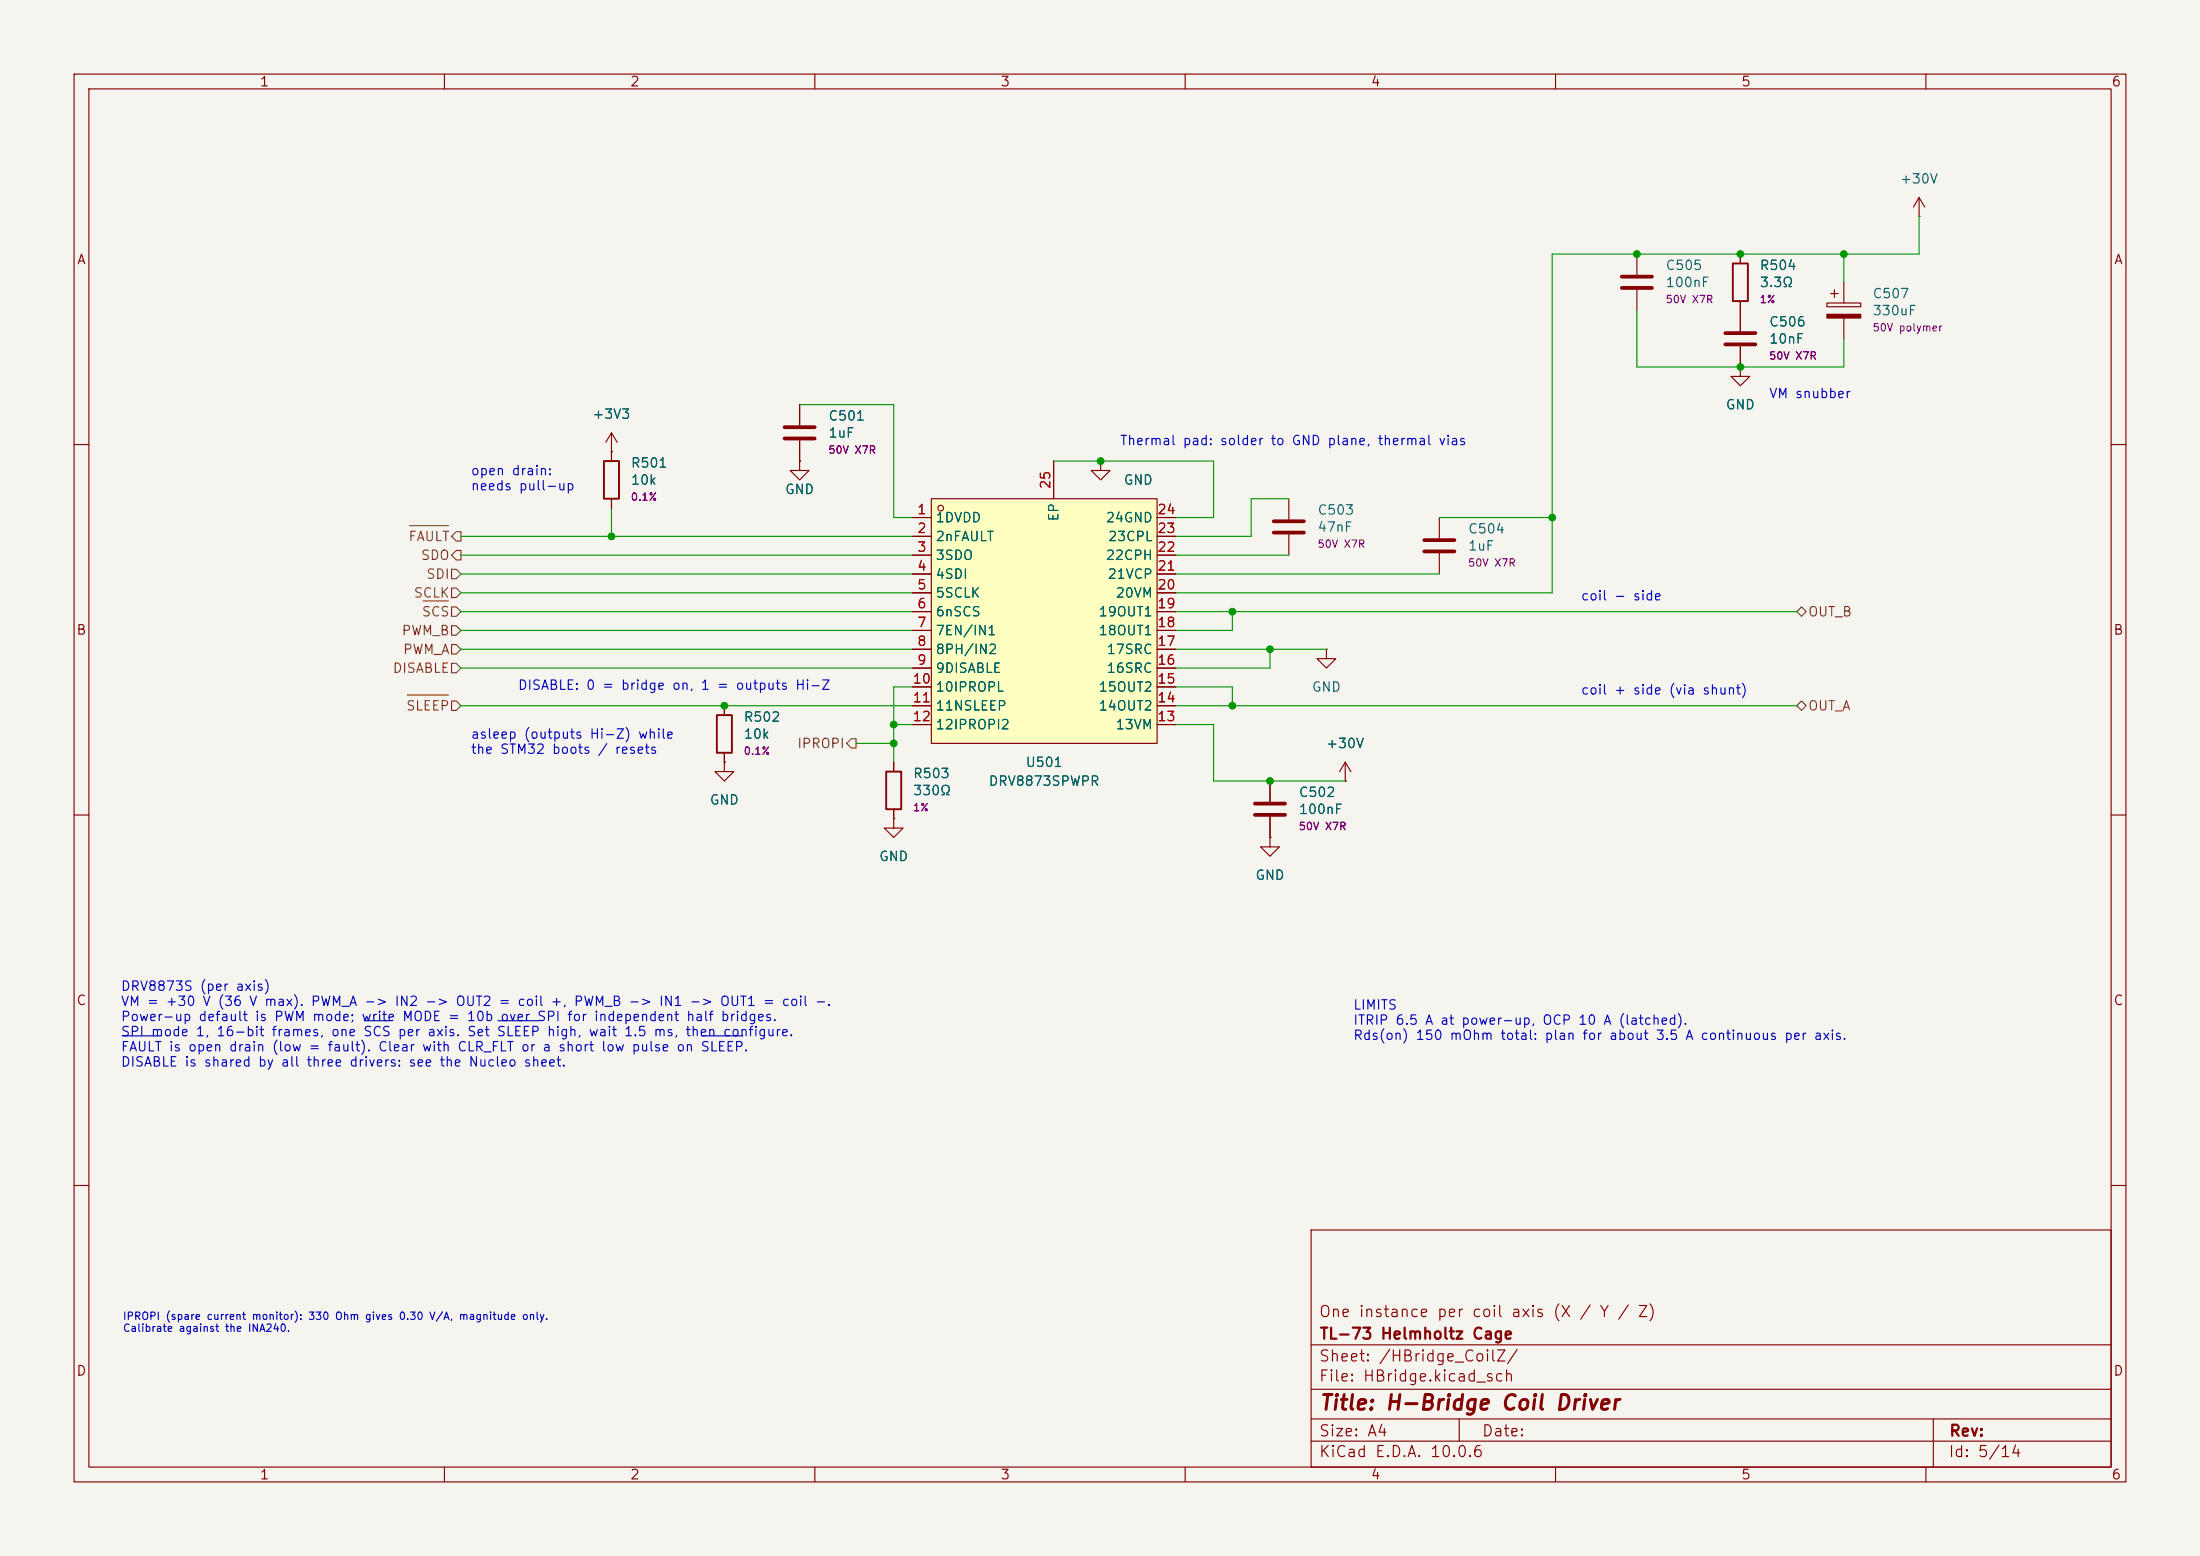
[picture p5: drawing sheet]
<svg xmlns="http://www.w3.org/2000/svg" width="297mm" height="210mm" viewBox="0 0 297 210" stroke-linecap="round" stroke-linejoin="round" font-family="sans-serif">
<path d="M0 0h297v210h-297z" fill="#f5f4ef" stroke="#f5f4ef" stroke-width=".14"/>
<g fill="none" stroke="#840000" stroke-width=".15">
<path d="M10 10h277v190h-277zM12 12h273v186h-273zM60 10v2M110 10v2M160 10v2M210 10v2M260 10v2M10 60h2M285 60h2M10 110h2M120.6 110.5v1.3h1.3l-1.3 1.2-1.2-1.2h1.2M120.6 110.5h.1"/>
<path d="M181.6 105.4h.1M181.6 102.9l-.8 1.2M181.6 102.9l.8 1.2M181.6 102.9v2.5M285 110h2M10 160h2M177 166h108v32h-108zM285 160h2M60 198v2M110 198v2M160 198v2M177 194.5h108"/>
<path d="M177 191.5h108M177 187.5h108M177 181.5h108M197 191.5v3M210 198v2M260 198v2M261 191.5v6.5"/>
</g>
<path d="M125.7 67.3h30.5v33h-30.5z" fill="#ffffc2"/>
<g fill="none" stroke="#840000" stroke-width=".15">
<path d="M221 34.3v2.8M221 39.1v2.8M234.9 34.3v1.3M247.1 39.6h1.1M247.6 39.1v1M248.9 38.1v2.8M259.1 29.2h.1M259.1 26.7l-.8 1.2M259.1 26.7l.7 1.2M259.1 26.7v2.5M82.5 58.4v3.8M82.5 58.4l-.7 1.3"/>
<path d="M82.5 58.4l.8 1.3M107.9 54.6v2.8M107.9 59.4v2.8M234.9 49.5v1.3h1.3l-1.3 1.3-1.2-1.3h1.2M234.9 49.5h.1M234.9 40.6v4.1M234.9 46.7v2.8M246.6 40.9h4.6v.5h-4.6zM248.9 42.9v2.8M82.5 61h.1M82.5 67.3v1.3M107.9 62.2v1.3h1.3l-1.3 1.3-1.2-1.3h1.2"/>
<path d="M107.9 62.2h.1M123.2 69.9h2.5M123.2 72.4h2.5M123.2 74.9h2.5M123.2 77.5h2.5M125.7 67.3h30.5v33h-30.5zM142.2 62.2v5.1M148.6 62.2v1.3h1.3l-1.3 1.3-1.3-1.3h1.3M148.6 62.2h.1M156.2 69.9h2.5M156.2 72.4h2.5M156.2 74.9h2.5"/>
<path d="M156.2 77.5h2.5M174 67.3v2.8M174 72.1v2.8M194.3 69.9v2.7M194.3 74.7v2.8M97.8 95.3v1.2M123.2 80h2.5M123.2 82.6h2.5M123.2 85.1h2.5M123.2 87.6h2.5M123.2 90.2h2.5M123.2 92.7h2.5"/>
<path d="M123.2 95.3h2.5M123.2 97.8h2.5M156.2 80h2.5M156.2 82.6h2.5M156.2 85.1h2.5M156.2 87.6h2.5M156.2 90.2h2.5M156.2 92.7h2.5M156.2 95.3h2.5M156.2 97.8h2.5M179.1 87.6v1.3h1.2l-1.2 1.3-1.3-1.3h1.3M179.1 87.6h.1"/>
<path d="M97.8 102.9v1.2h1.3l-1.3 1.3-1.3-1.3h1.3M97.8 102.9h.1M97.8 101.6v1.3M120.6 110.5h.1M120.6 102.9v1.2M120.6 109.2v1.3M171.4 113v1.3h1.3l-1.3 1.3-1.2-1.3h1.2M171.4 113h.1M171.4 105.4v2.8M171.4 110.2v2.8M181.6 105.4h.1"/>
<circle cx="127" cy="68.6" r=".38"/>
</g>
<path d="M218.9 37.3h4.1M218.9 38.9h4.1M105.9 57.7h4.1M105.9 59.2h4.1M232.9 45h4.1M232.9 46.5h4.1M172 70.4h4M172 71.9h4M192.3 72.9h4M192.3 74.4h4M169.4 108.5h4.1M169.4 110h4.1" fill="none" stroke="#840000" stroke-width=".51"/>
<path d="M233.9 35.6h2.1v5h-2.1zM81.5 62.2h2.1v5.1h-2.1zM96.8 96.5h2v5.1h-2zM119.6 104.1h2.1v5.1h-2.1z" fill="none" stroke="#840000" stroke-width=".25"/>
<path d="M246.6 42.4h4.6v.5h-4.6z" fill="#840000" stroke="#840000" stroke-width=".15"/>
<g fill="none" stroke="#725600" stroke-width=".15">
<path d="M55.3 70.9h5.2M61 79.4h.6l.6 .6-.6 .6h-.6zM61 76.8h.6l.6 .7-.6 .6h-.6zM61.6 74.3h.6v1.3h-.6l-.6-.7zM61.6 71.8h.6v1.2h-.6l-.6-.6zM55 93.8h5.5M57.1 81.1h3.4M61 94.6h.6l.6 .7-.6 .6h-.6zM61 81.9h.6l.6 .7-.6 .6h-.6zM61 84.5h.6l.6 .6-.6 .6h-.6zM61 87h.6l.6 .6-.6 .7h-.6zM61 89.5h.6l.6 .7-.6 .6h-.6z"/>
<path d="M114.9 99.7h.7v1.3h-.7l-.6-.7zM242.6 95.3l.6-.7 .6 .7-.6 .6zM242.6 82.6l.6-.7 .6 .7-.6 .6z"/>
</g>
<g fill="none" stroke="#009600" stroke-width=".15">
<path d="M248.9 34.3v3.8M259.1 29.2v5.1h-49.6v45.7h-50.8M107.9 54.6h12.7v15.3h2.6M221 41.9v7.6h27.9v-3.8M62.2 77.5h61M62.2 74.9h61M62.2 72.4h61M82.5 68.6v3.8M142.2 62.2h21.6v7.7h-5.1M158.7 77.5h35.6M158.7 74.9h15.3M174 67.3h-5.1v5.1h-10.2"/>
<path d="M194.3 69.9h15.2M62.2 85.1h61M62.2 82.6h61M62.2 90.2h61M62.2 95.3h61M62.2 80h61M62.2 87.6h61M120.6 97.8h2.6M123.2 92.7h-2.6v10.2M158.7 82.6h83.9M158.7 97.8h5.1v7.6h17.8M158.7 95.3h83.9"/>
<path d="M158.7 92.7h7.7v2.6M158.7 87.6h20.4M166.4 82.6v2.5h-7.7M171.4 87.6v2.6h-12.7M115.6 100.3h5"/>
</g>
<path d="M16.5 139.8h5.2M49.2 137.8h3.4M67.2 137.8h5.6M94.7 139.8h5.6" fill="none" stroke="#0000c2" stroke-width=".15"/>
<g fill="#009600" stroke="#009600" stroke-width=".14">
<circle cx="97.8" cy="95.3" r=".46"/>
<circle cx="82.5" cy="72.4" r=".46"/>
<circle cx="120.6" cy="100.3" r=".46"/>
<circle cx="120.6" cy="97.8" r=".46"/>
<circle cx="148.6" cy="62.2" r=".46"/>
<circle cx="171.4" cy="87.6" r=".46"/>
<circle cx="166.4" cy="82.6" r=".46"/>
<circle cx="166.4" cy="95.3" r=".46"/>
<circle cx="171.4" cy="105.4" r=".46"/>
<circle cx="248.9" cy="34.3" r=".46"/>
<circle cx="234.9" cy="34.3" r=".46"/>
<circle cx="234.9" cy="49.5" r=".46"/>
<circle cx="209.5" cy="69.9" r=".46"/>
<circle cx="221" cy="34.3" r=".46"/>
</g>
<text font-size="2" fill="#840000" x="178" y="190.8">Title: H-Bridge Coil Driver</text>
<g font-size="1.5" fill="#840000">
<text x="178" y="178.1">One instance per coil axis (X / Y / Z)</text>
<text x="178" y="184.1">Sheet: /HBridge_CoilZ/</text>
<text x="178" y="181.1">TL-73 Helmholtz Cage</text>
<text x="178" y="186.8">File: HBridge.kicad_sch</text>
<text x="178" y="197">KiCad E.D.A. 10.0.6</text>
<text x="178" y="194.2">Size: A4</text>
<text x="200" y="194.2">Date:</text>
<text x="263" y="197">Id: 5/14</text>
<text x="263" y="194.2">Rev:</text>
</g>
<g font-size="1.3" fill="#840000">
<text x="35" y="12">1</text>
<text x="85" y="12">2</text>
<text x="135" y="12">3</text>
<text x="185" y="12">4</text>
<text x="235" y="12">5</text>
<text x="285" y="12">6</text>
<text x="10.3" y="36">A</text>
<text x="285.3" y="36">A</text>
<text x="10.2" y="86">B</text>
<text x="285.2" y="86">B</text>
<text x="10.2" y="136">C</text>
<text x="285.2" y="136">C</text>
<text x="10.2" y="186">D</text>
<text x="285.2" y="186">D</text>
<text x="35" y="200">1</text>
<text x="85" y="200">2</text>
<text x="135" y="200">3</text>
<text x="185" y="200">4</text>
<text x="235" y="200">5</text>
<text x="285" y="200">6</text>
</g>
<g font-size="1.3" fill="#006464">
<text x="256.4" y="25.1">+30V</text>
<text x="224.8" y="36.8">C505</text>
<text x="224.8" y="39.1">100nF</text>
<text x="237.5" y="36.8">R504</text>
<text x="237.5" y="39.1">3.3Ω</text>
<text x="252.7" y="40.6">C507</text>
<text x="238.7" y="44.4">C506</text>
<text x="238.7" y="46.7">10nF</text>
<text x="252.7" y="42.9">330uF</text>
<text x="79.9" y="56.8">+3V3</text>
<text x="111.7" y="57.1">C501</text>
<text x="111.7" y="59.4">1uF</text>
<text x="232.9" y="55.6">GND</text>
<text x="85.1" y="63.4">R501</text>
<text x="85.1" y="65.7">10k</text>
<text x="151.6" y="65.7">GND</text>
<text x="105.9" y="67">GND</text>
<text x="126.2" y="70.8">1DVDD</text>
<text x="143.2" y="70.5" transform="rotate(-90 143.2 70.5)">EP</text>
<text x="149.2" y="70.8">24GND</text>
<text x="177.8" y="69.8">C503</text>
<text x="126.2" y="73.4">2nFAULT</text>
<text x="126.2" y="75.9">3SDO</text>
<text x="149.2" y="75.9">22CPH</text>
<text x="149.5" y="73.4">23CPL</text>
<text x="177.8" y="72.1">47nF</text>
<text x="198.1" y="72.3">C504</text>
<text x="198.1" y="74.6">1uF</text>
<text x="126.2" y="78.4">4SDI</text>
<text x="126.2" y="81">5SCLK</text>
<text x="126.2" y="83.5">6nSCS</text>
<text x="148.2" y="83.5">19OUT1</text>
<text x="149.4" y="78.4">21VCP</text>
<text x="150.5" y="81">20VM</text>
<text x="126.2" y="86.1">7EN/IN1</text>
<text x="126.2" y="88.6">8PH/IN2</text>
<text x="148.2" y="86.1">18OUT1</text>
<text x="149.3" y="88.6">17SRC</text>
<text x="126.2" y="91.1">9DISABLE</text>
<text x="126.2" y="93.7">10IPROPL</text>
<text x="148.2" y="93.7">15OUT2</text>
<text x="149.3" y="91.1">16SRC</text>
<text x="177" y="93.7">GND</text>
<text x="100.3" y="97.7">R502</text>
<text x="100.3" y="100">10k</text>
<text x="126.2" y="96.2">11NSLEEP</text>
<text x="126.2" y="98.8">12IPROPI2</text>
<text x="148.2" y="96.2">14OUT2</text>
<text x="150.5" y="98.8">13VM</text>
<text x="178.9" y="101.3">+30V</text>
<text x="123.2" y="105.3">R503</text>
<text x="123.2" y="107.6">330Ω</text>
<text x="133.4" y="106.4">DRV8873SPWPR</text>
<text x="138.4" y="103.8">U501</text>
<text x="175.2" y="107.9">C502</text>
<text x="95.7" y="108.9">GND</text>
<text x="175.2" y="110.2">100nF</text>
<text x="118.6" y="116.5">GND</text>
<text x="169.4" y="119.1">GND</text>
</g>
<g font-size="1.3" fill="#0000c2">
<text x="238.7" y="54.1">VM snubber</text>
<text x="63.5" y="64.5">open drain:</text>
<text x="151.1" y="60.4">Thermal pad: solder to GND plane, thermal vias</text>
<text x="63.5" y="66.5">needs pull-up</text>
<text x="213.3" y="81.4">coil - side</text>
<text x="69.8" y="93.4">DISABLE: 0 = bridge on, 1 = outputs Hi-Z</text>
<text x="213.3" y="94.1">coil + side (via shunt)</text>
<text x="63.5" y="100">asleep (outputs Hi-Z) while</text>
<text x="63.5" y="102.1">the STM32 boots / resets</text>
<text x="16.2" y="134">DRV8873S (per axis)</text>
<text x="16.2" y="136.1">VM = +30 V (36 V max). PWM_A -&gt; IN2 -&gt; OUT2 = coil +, PWM_B -&gt; IN1 -&gt; OUT1 = coil -.</text>
<text x="182.6" y="136.6">LIMITS</text>
<text x="16.2" y="138.1">Power-up default is PWM mode; write MODE = 10b over SPI for independent half bridges.</text>
<text x="16.2" y="140.2">SPI mode 1, 16-bit frames, one SCS per axis. Set SLEEP high, wait 1.5 ms, then configure.</text>
<text x="16.2" y="142.2">FAULT is open drain (low = fault). Clear with CLR_FLT or a short low pulse on SLEEP.</text>
<text x="182.6" y="138.6">ITRIP 6.5 A at power-up, OCP 10 A (latched).</text>
<text x="182.6" y="140.7">Rds(on) 150 mOhm total: plan for about 3.5 A continuous per axis.</text>
<text x="16.2" y="144.3">DISABLE is shared by all three drivers: see the Nucleo sheet.</text>
</g>
<g font-size="1.3" fill="#a90000">
<text x="123.7" y="69.7">1</text>
<text x="142.1" y="66.1" transform="rotate(-90 142.1 66.1)">25</text>
<text x="156.1" y="69.7">24</text>
<text x="123.7" y="72.3">2</text>
<text x="123.7" y="74.8">3</text>
<text x="123.7" y="77.3">4</text>
<text x="156.1" y="77.3">21</text>
<text x="156.1" y="74.8">22</text>
<text x="156.1" y="72.3">23</text>
<text x="123.7" y="79.9">5</text>
<text x="123.7" y="82.4">6</text>
<text x="156.1" y="82.4">19</text>
<text x="156.1" y="79.9">20</text>
<text x="123.7" y="85">7</text>
<text x="123.7" y="87.5">8</text>
<text x="156.1" y="87.5">17</text>
<text x="156.1" y="85">18</text>
<text x="123.1" y="92.6">10</text>
<text x="123.1" y="95.1">11</text>
<text x="123.7" y="90">9</text>
<text x="156.1" y="95.1">14</text>
<text x="156.1" y="92.6">15</text>
<text x="156.1" y="90">16</text>
<text x="123.1" y="97.7">12</text>
<text x="156.1" y="97.7">13</text>
</g>
<g font-size="1.3" fill="#725600">
<text x="55" y="73.4">FAULT</text>
<text x="56.7" y="75.9">SDO</text>
<text x="55.8" y="81">SCLK</text>
<text x="56.9" y="83.5">SCS</text>
<text x="57.5" y="78.4">SDI</text>
<text x="244" y="83.5">OUT_B</text>
<text x="54.1" y="86.1">PWM_B</text>
<text x="54.3" y="88.6">PWM_A</text>
<text x="52.9" y="91.1">DISABLE</text>
<text x="54.7" y="96.2">SLEEP</text>
<text x="107.5" y="101.3">IPROPI</text>
<text x="244" y="96.2">OUT_A</text>
</g>
<g font-size="1" fill="#840084">
<text x="224.8" y="41.2">50V X7R</text>
<text x="237.5" y="41.2">1%</text>
<text x="252.7" y="45">50V polymer</text>
<text x="238.7" y="48.8">50V X7R</text>
<text x="111.7" y="61.5">50V X7R</text>
<text x="85.1" y="67.8">0.1%</text>
<text x="177.8" y="74.2">50V X7R</text>
<text x="198.1" y="76.7">50V X7R</text>
<text x="100.3" y="102.1">0.1%</text>
<text x="123.2" y="109.7">1%</text>
<text x="175.2" y="112.3">50V X7R</text>
</g>
<g font-size="1" fill="#0000c2">
<text x="16.5" y="178.4">IPROPI (spare current monitor): 330 Ohm gives 0.30 V/A, magnitude only.</text>
<text x="16.5" y="180">Calibrate against the INA240.</text>
</g>
</svg>
